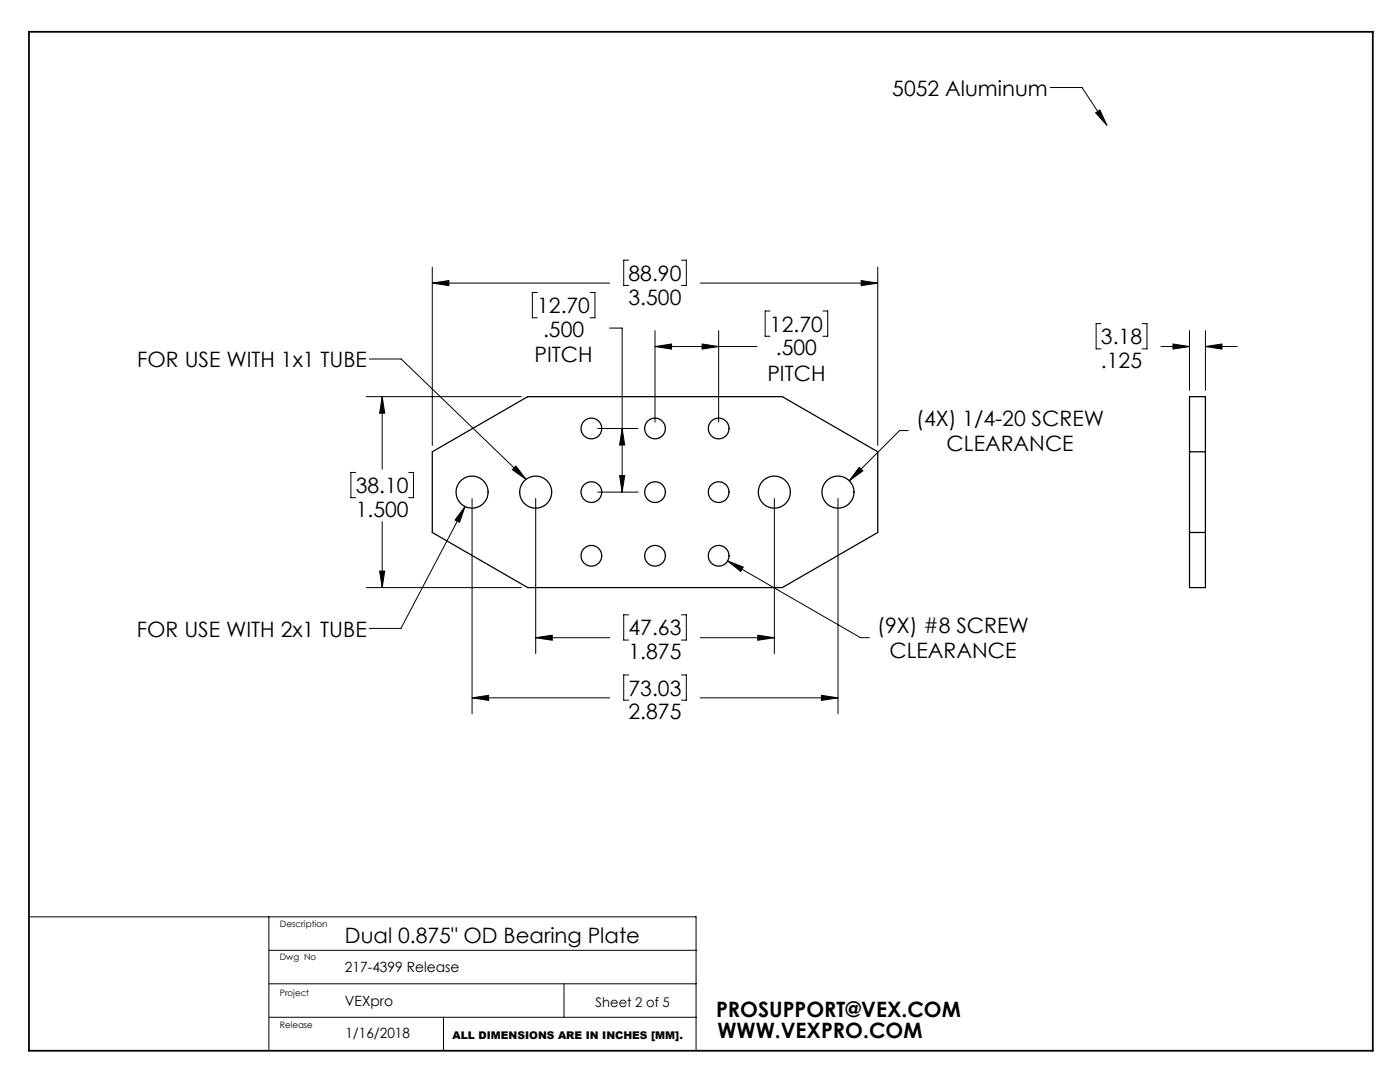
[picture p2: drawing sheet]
<svg xmlns="http://www.w3.org/2000/svg" width="279mm" height="216mm" viewBox="0 0 279 216" stroke-linecap="round" stroke-linejoin="round" font-family="sans-serif">
<g fill="none" stroke="#000" stroke-width=".2">
<path d="M209.6 17.5h6.3l5 7.5M218.7 22.5l.8-.5 1.4 3zM86.3 56.5l3.3-.5v1zM86.3 53.3v35.6M86.3 56.5h35.4M107.2 58.4h-1v5h1M117.8 58.4h.9v5h-.9M125.4 51.9h-.9v5.1h.9M136 51.9h1v5.1h-1M139.8 56.5h35.4M171.9 56l3.3 .5-3.3 .5zM175.2 53.3v35.6"/>
<path d="M73.1 79.1h31M73.7 71.6h6.4l24.9 24M76.3 79.1v14.5M76.3 79.1l.5 3.4h-1zM121.6 65.5h2.6v32.7M130.7 66v18.2M130.7 69.1h20.4M130.7 69.1l3.3-.5v1.1zM140.1 68.6l3.3 .5-3.3 .6zM143.4 66v18.2M153.7 62.1h-1v5h1M164.2 62.1h1v5h-1"/>
<path d="M219.7 64.6h-.9v5h.9M227.9 64.6h1v5h-1M231.7 69.1h5.7M234.1 68.6l3.3 .5-3.3 .6zM237.4 66v11.9M240.6 69.1l3.3-.5v1.1zM240.6 69.1h6.3M240.6 66v11.9M71 94.3h-1v5h1M81.6 94.3h.9v5h-.9M94.2 99.5v42.9M103 93l2 2.6-2.8-1.9z"/>
<path d="M106.9 99.5v30.9M119.3 85.5h8M119.3 98.2h8M123.7 94.9h1l-.5 3.3zM124.2 85.5l.5 3.3h-1zM154.5 99.5v30.9M167.2 99.5v42.9M171.5 93.2l.7 .8-2.7 1.9zM181.3 85.9h-1.8l-10 10M73.1 117.2h31M75.8 113.9h1l-.5 3.3zM76.3 104.1v13.1"/>
<path d="M92.8 101.1l-1.1 3.1-.9-.4zM92.8 101.1l-12.8 24.3h-6.3M145.2 111.9l26.5 15.3h1.8M145.2 111.9l3.1 1.2-.5 .9zM94.2 139.2h27.5M94.2 139.2l3.3-.5v1.1zM106.9 127.2h14.8M106.9 127.2l3.3-.5v1.1zM125.4 122.7h-.9v5h.9M125.4 134.7h-.9v5h.9M136 122.7h1v5h-1M136 134.7h1v5h-1"/>
<path d="M139.8 139.2h27.4M139.8 127.2h14.7M151.2 126.7l3.3 .5-3.3 .6zM163.9 138.7l3.3 .5-3.3 .6zM5.8 182.9h133.1v26.8M53.7 182.9v26.8M53.7 196.3h85.2M53.7 189.6h85.2M112.6 196.3v6.7M53.7 203h85.2M88.5 203v6.7"/>
</g>
<path d="M5.8 6.3h268.2v203.4h-268.2z" fill="none" stroke="#000" stroke-width=".35"/>
<g fill="#000">
<path d="M86.3 56.5l3.3-.5v1zM171.9 56l3.3 .5-3.3 .5zM76.3 79.1l.5 3.4h-1zM75.8 113.9h1l-.5 3.3zM94.2 139.2l3.3-.5v1.1zM163.9 138.7l3.3 .5-3.3 .6zM106.9 127.2l3.3-.5v1.1zM151.2 126.7l3.3 .5-3.3 .6zM171.5 93.2l-2 2.7 2.7-1.9zM140.1 68.6l3.3 .5-3.3 .6zM130.7 69.1l3.3-.5v1.1zM124.2 85.5l.5 3.3h-1zM123.7 94.9h1l-.5 3.3zM145.2 111.9l2.6 2.1 .5-.9zM234.1 68.6l3.3 .5-3.3 .6zM240.6 69.1l3.3-.5v1.1z"/>
<path d="M92.8 101.1l-1.1 3.1-.9-.4zM103 93l2 2.6-2.8-1.9zM218.7 22.5l.8-.5 1.4 3z"/>
</g>
<g fill="none" stroke="#000" stroke-width=".25">
<path d="M237.4 79.1h3.2v38.1h-3.2zM86.3 90.1l19-11h50.8l19.1 11v16.2l-19.1 10.9h-50.8l-19-10.9zM237.4 90.1h3.2M237.4 106.3h3.2"/>
<circle cx="94.2" cy="98.2" r="3.2"/>
<circle cx="106.9" cy="98.2" r="3.2"/>
<circle cx="118" cy="85.5" r="2.07"/>
<circle cx="118" cy="98.2" r="2.07"/>
<circle cx="130.7" cy="85.5" r="2.07"/>
<circle cx="130.7" cy="98.2" r="2.07"/>
<circle cx="143.4" cy="85.5" r="2.07"/>
<circle cx="143.4" cy="98.2" r="2.07"/>
<circle cx="154.5" cy="98.2" r="3.2"/>
<circle cx="167.2" cy="98.2" r="3.2"/>
<circle cx="118" cy="110.9" r="2.07"/>
<circle cx="130.7" cy="110.9" r="2.07"/>
<circle cx="143.4" cy="110.9" r="2.07"/>
</g>
<g font-size="4.2">
<text x="178.1" y="19.1">5052 Aluminum</text>
<text x="125.4" y="56">88.90</text>
<text x="107.2" y="62.5">12.70</text>
<text x="125.4" y="60.8">3.500</text>
<text x="108.4" y="67.2">.500</text>
<text x="153.7" y="66.2">12.70</text>
<text x="154.8" y="70.9">.500</text>
<text x="219.7" y="68.7">3.18</text>
<text x="27.4" y="73.2">FOR USE WITH 1x1 TUBE</text>
<text x="106.7" y="72.3">PITCH</text>
<text x="153.1" y="76">PITCH</text>
<text x="219.7" y="73.5">.125</text>
<text x="182.9" y="85">(4X) 1/4-20 SCREW</text>
<text x="188.9" y="90">CLEARANCE</text>
<text x="71" y="98.4">38.10</text>
<text x="71" y="103.1">1.500</text>
<text x="27.3" y="127">FOR USE WITH 2x1 TUBE</text>
<text x="125.4" y="126.8">47.63</text>
<text x="125.4" y="131.5">1.875</text>
<text x="175.1" y="126.3">(9X) #8 SCREW</text>
<text x="177.5" y="131.4">CLEARANCE</text>
<text x="125.4" y="138.8">73.03</text>
<text x="125.4" y="143.5">2.875</text>
<text x="68.8" y="188.2">Dual 0.875&quot; OD Bearing Plate</text>
<text x="142.9" y="202.8">PROSUPPORT@VEX.COM</text>
<text x="143.2" y="207.1">WWW.VEXPRO.COM</text>
</g>
<g font-size="2.8">
<text x="68.8" y="193.9">217-4399 Release</text>
<text x="68.8" y="200.7">VEXpro</text>
<text x="68.9" y="207.1">1/16/2018</text>
</g>
<text font-size="2.7" x="118.9" y="201">Sheet 2 of 5</text>
<text font-size="2.1" x="90.3" y="207.2">ALL DIMENSIONS ARE IN INCHES [MM].</text>
<g font-size="1.8">
<text x="55.8" y="185">Description</text>
<text x="55.8" y="191.6">Dwg No</text>
<text x="55.9" y="198.7">Project</text>
<text x="55.9" y="205.2">Release</text>
</g>
</svg>
